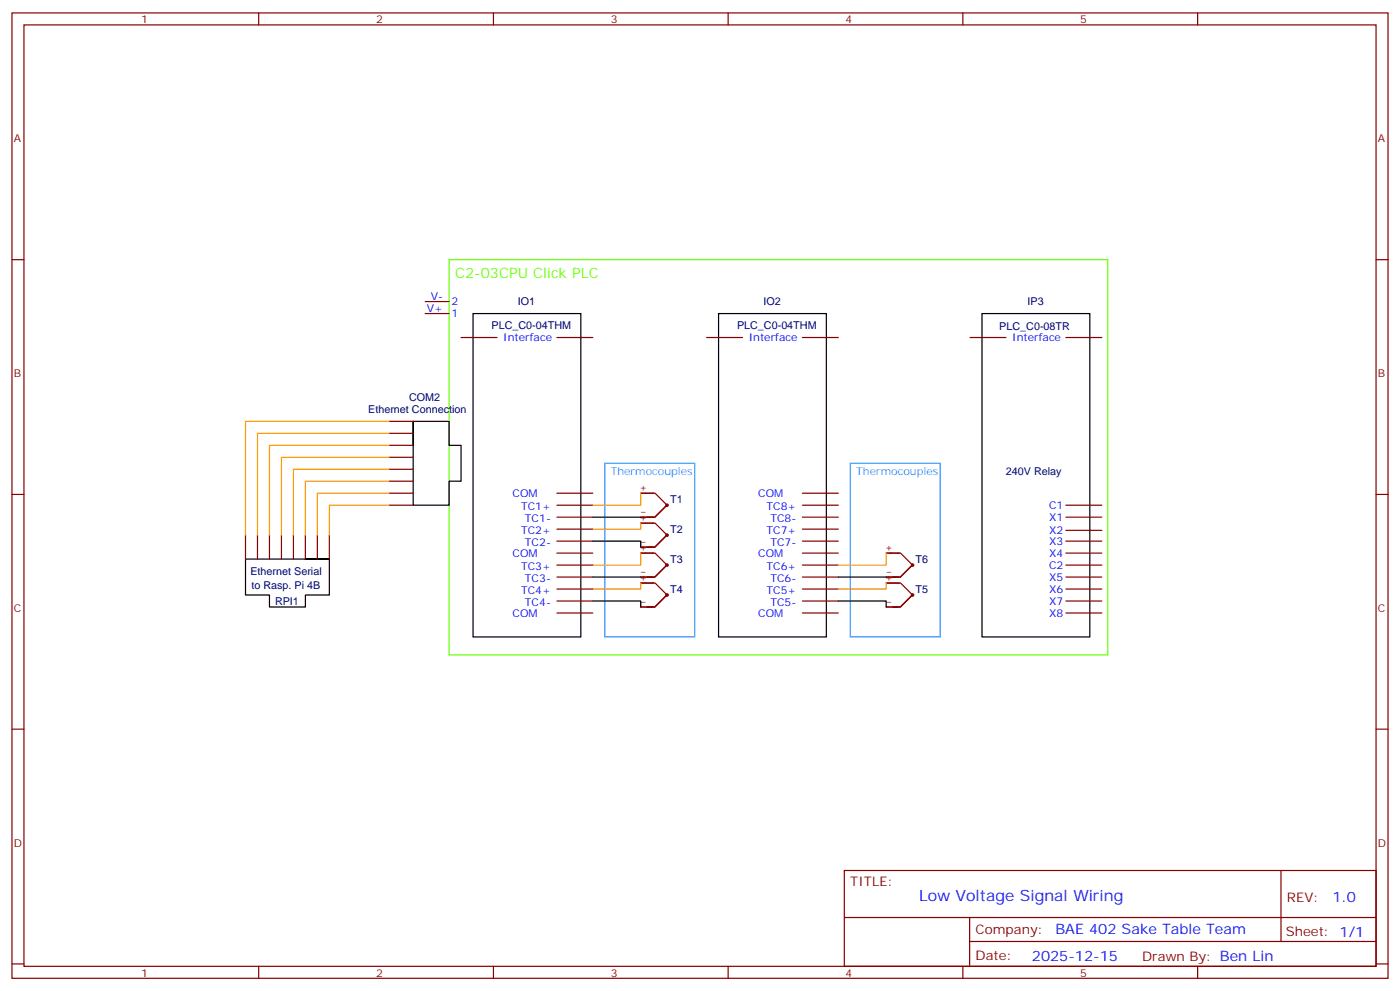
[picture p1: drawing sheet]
<svg xmlns="http://www.w3.org/2000/svg" width="412mm" height="292mm" viewBox="0 0 412 292" stroke-linecap="round" stroke-linejoin="round" font-family="sans-serif">
<path d="M132.3 76.5h194v116.4h-194z" fill="none" stroke="#6f0" stroke-width=".35"/>
<path d="M178.2 136.5h26.4v51.1h-26.4zM250.5 136.5h26.4v51.1h-26.4z" fill="none" stroke="#39f" stroke-width=".35"/>
<g fill="none" stroke="#870000" stroke-width=".35">
<path d="M3.5 3.8h405.4v284.3h-405.4zM7.1 7.3h398.2v277.3h-398.2zM76.2 3.8v3.5M145.3 3.8v3.5M214.5 3.8v3.5M283.6 3.8v3.5M352.8 3.8v3.5M3.5 76.5h3.6M405.3 76.5h3.6M125.2 92.4h7.1M125.2 88.8h7.1M135.8 99.4h10.6"/>
<path d="M164 99.4h10.6M208.1 99.4h10.6M236.4 99.4h10.5M285.8 99.4h10.5M314 99.4h10.6M114.7 124.1h7M114.7 127.6h7M114.7 131.2h7M114.7 134.7h7M114.7 138.2h7M3.5 145.6h3.6M72.3 157.6v7.1"/>
<path d="M75.8 157.6v7.1M79.4 157.6v7.1M82.9 157.6v7.1M86.4 157.6v7.1M90 157.6v7.1M93.5 157.6v7.1M97 157.6v7.1M114.7 148.8h7M114.7 145.3h7M114.7 141.7h7M164 155.9h10.6M164 159.4h10.6"/>
<path d="M164 152.3h10.6M164 148.8h10.6M164 145.3h10.6M236.4 155.9h10.5M236.4 159.4h10.5M236.4 152.3h10.5M236.4 148.8h10.5M236.4 145.3h10.5M314 159.4h10.6M314 152.3h10.6M314 148.8h10.6M314 156.2h10.6"/>
<path d="M405.3 145.6h3.6M164 177h10.6M164 173.5h10.6M164 170h10.6M164 166.4h10.6M164 162.9h10.6M236.4 177h10.5M236.4 173.5h10.5M236.4 170h10.5M236.4 166.4h10.5M236.4 162.9h10.5M314 177h10.6"/>
<path d="M314 173.5h10.6M314 170h10.6M314 166.4h10.6M314 162.9h10.6M164 180.6h10.6M236.4 180.6h10.5M314 180.6h10.6M3.5 214.8h3.6M405.3 214.8h3.6M248.7 256.4h156.6v28.2h-156.6zM377.3 256.4v20.9M248.7 270.2h156.5"/>
<path d="M285.6 277.3h119.6M285.6 270.2v14.2M3.5 283.9h3.6M76.2 284.6v3.5M145.3 284.6v3.5M214.5 284.6v3.5M283.6 284.6v3.5M352.8 284.6v3.5M405.3 283.9h3.6"/>
</g>
<path d="M139.3 92.4h31.8v95.2h-31.8zM211.7 92.4h31.7v95.2h-31.7zM289.3 92.4h31.7v95.2h-31.7zM121.7 124.1v24.7h10.6v-7.1h3.5v-10.5h-3.5v-7.1h-10.6v7.1M174.6 159.4h14.1v1.7M174.6 152.3h14.1M90 164.7h7v10.6h-7v3.5h-10.6v-3.5h-7.1v-10.6h24.7M174.6 177h14.1v1.8M174.6 170h14.1M246.9 177h14.2v1.8M246.9 170h14.2" fill="none" stroke="#000" stroke-width=".35"/>
<g fill="#850000" stroke="#850000" stroke-width=".35">
<circle cx="196.5" cy="148.8" r=".35"/>
<circle cx="196.5" cy="157.6" r=".35"/>
<circle cx="196.5" cy="175.3" r=".35"/>
<circle cx="196.5" cy="166.4" r=".35"/>
<circle cx="268.8" cy="175.3" r=".35"/>
<circle cx="268.8" cy="166.4" r=".35"/>
</g>
<g fill="none" stroke="#850000" stroke-width=".35">
<path d="M188.7 152.3h3.6M188.7 145.3h3.9M188.7 154.1h3.9M190.1 145.3h2.9l3.5 3.5-3.6 3.6h-2.3M190.1 154.1h2.9l3.5 3.5-3.6 3.6h-2.3M196.4 148.7l-3.5 3.6h-2.3M196.4 157.6l-3.5 3.5h-2.3M188.7 161.1h3.6M188.7 178.8h3.6M188.7 171.7h3.9M188.7 170h3.6M188.7 162.9h3.9"/>
<path d="M190.1 171.7h2.9l3.5 3.6-3.6 3.6h-2.3M190.1 162.9h2.9l3.5 3.5-3.6 3.6h-2.3M196.4 175.2l-3.5 3.5h-2.3M196.4 166.4l-3.5 3.5h-2.3M261.1 178.8h3.5M261.1 171.7h3.8M261.1 170h3.5M261.1 162.9h3.8M262.5 171.7h2.8l3.5 3.6-3.6 3.6h-2.2M262.5 162.9h2.8l3.5 3.5-3.6 3.6h-2.2M268.7 175.2l-3.5 3.5h-2.2M268.7 166.4l-3.5 3.5h-2.2"/>
</g>
<g fill="none" stroke="#f90" stroke-width=".35">
<path d="M114.7 124.1h-42.4v33.5M114.7 127.6h-38.9v30M114.7 131.2h-35.3v26.4M114.7 134.7h-31.8v22.9M114.7 138.2h-28.3v19.4M114.7 141.7h-24.7v15.9M114.7 145.3h-21.2v12.3M114.7 148.8h-17.7v8.8M188.7 145.3v3.5h-14.1M188.7 154.1v1.8h-14.1M188.7 171.7v1.8h-14.1M188.7 162.9v3.5h-14.1"/>
<path d="M261.1 171.7v1.8h-14.2M261.1 162.9v3.5h-14.2"/>
</g>
<text font-size="4.6" fill="#00f" x="270.8" y="265.4">Low Voltage Signal Wiring</text>
<text font-size="4.2" fill="#6f0" x="134.1" y="81.8">C2-03CPU Click PLC</text>
<g font-size="4.2" fill="#00f">
<text x="392.5" y="265.7">1.0</text>
<text x="310.9" y="275.2">BAE 402 Sake Table Team</text>
<text x="304" y="283">2025-12-15</text>
</g>
<g font-size="3.9" fill="#800">
<text x="250.5" y="261">TITLE:</text>
<text x="379.1" y="265.7">REV:</text>
<text x="287.4" y="275.2">Company:</text>
<text x="378.7" y="275.8">Sheet: 1/1</text>
<text x="287.4" y="282.9">Date:</text>
<text x="336.4" y="282.9">Drawn By: Ben Lin</text>
</g>
<g font-size="3.2" fill="#800">
<text x="41.6" y="6.8">1</text>
<text x="110.8" y="6.8">2</text>
<text x="179.9" y="6.8">3</text>
<text x="249.1" y="6.8">4</text>
<text x="318.2" y="6.8">5</text>
<text x="4.1" y="41.9">A</text>
<text x="405.9" y="41.9">A</text>
<text x="4.1" y="111.1">B</text>
<text x="405.9" y="111.1">B</text>
<text x="4.1" y="180.2">C</text>
<text x="405.9" y="180.2">C</text>
<text x="4.1" y="249.3">D</text>
<text x="405.9" y="249.3">D</text>
<text x="41.6" y="287.6">1</text>
<text x="110.8" y="287.6">2</text>
<text x="179.9" y="287.6">3</text>
<text x="249.1" y="287.6">4</text>
<text x="318.2" y="287.6">5</text>
</g>
<g font-size="3.2" fill="#00f">
<text x="126.9" y="88.5">V-</text>
<text x="133" y="89.9">2</text>
<text x="125.8" y="92">V+</text>
<text x="133" y="93.4">1</text>
<text x="148.2" y="100.5">Interface</text>
<text x="220.6" y="100.5">Interface</text>
<text x="298.2" y="100.5">Interface</text>
<text x="151" y="146.3">COM</text>
<text x="223.3" y="146.3">COM</text>
<text x="309" y="149.9">C1</text>
<text x="153.5" y="150.2">TC1+</text>
<text x="154.6" y="153.7">TC1-</text>
<text x="225.8" y="150.2">TC8+</text>
<text x="227" y="153.7">TC8-</text>
<text x="309.1" y="153.4">X1</text>
<text x="153.5" y="157.3">TC2+</text>
<text x="154.6" y="160.8">TC2-</text>
<text x="225.8" y="157.3">TC7+</text>
<text x="227" y="160.8">TC7-</text>
<text x="309.1" y="160.4">X3</text>
<text x="309.1" y="157.3">X2</text>
<text x="151" y="164">COM</text>
<text x="153.5" y="167.9">TC3+</text>
<text x="223.3" y="164">COM</text>
<text x="225.8" y="167.9">TC6+</text>
<text x="309" y="167.5">C2</text>
<text x="309.1" y="164">X4</text>
<text x="154.6" y="171.4">TC3-</text>
<text x="227" y="171.4">TC6-</text>
<text x="309.1" y="171">X5</text>
<text x="153.5" y="174.9">TC4+</text>
<text x="154.6" y="178.4">TC4-</text>
<text x="225.8" y="174.9">TC5+</text>
<text x="227" y="178.4">TC5-</text>
<text x="309.1" y="174.6">X6</text>
<text x="309.1" y="178.1">X7</text>
<text x="151" y="181.6">COM</text>
<text x="223.3" y="181.6">COM</text>
<text x="309.1" y="181.6">X8</text>
</g>
<g font-size="3.2" fill="#000080">
<text x="152.6" y="89.9">IO1</text>
<text x="224.9" y="89.9">IO2</text>
<text x="302.7" y="89.9">IP3</text>
<text x="144.8" y="96.9">PLC_C0-04THM</text>
<text x="217.1" y="96.9">PLC_C0-04THM</text>
<text x="294.4" y="97.1">PLC_C0-08TR</text>
<text x="120.5" y="118.2">COM2</text>
<text x="108.5" y="121.7">Ethernet Connection</text>
<text x="296.3" y="140">240V Relay</text>
<text x="197.4" y="148.2">T1</text>
<text x="197.4" y="157">T2</text>
<text x="197.4" y="165.8">T3</text>
<text x="269.7" y="165.8">T6</text>
<text x="73.8" y="169.4">Ethernet Serial</text>
<text x="74.1" y="173.5">to Rasp. Pi 4B</text>
<text x="81" y="178.2">RPI1</text>
<text x="197.4" y="174.6">T4</text>
<text x="269.7" y="174.6">T5</text>
</g>
<g font-size="3.2" fill="#39f">
<text x="179.9" y="140">Thermocouples</text>
<text x="252.2" y="140">Thermocouples</text>
</g>
<g font-size="3.2" fill="#840000">
<text x="188.6" y="144.6">+</text>
<text x="188.6" y="151.6">-</text>
<text x="188.6" y="153.4">+</text>
<text x="188.6" y="160.4">-</text>
<text x="188.6" y="162.2">+</text>
<text x="260.9" y="162.2">+</text>
<text x="188.6" y="171">+</text>
<text x="188.6" y="169.3">-</text>
<text x="260.9" y="171">+</text>
<text x="260.9" y="169.3">-</text>
<text x="188.6" y="178.1">-</text>
<text x="260.9" y="178.1">-</text>
</g>
</svg>
